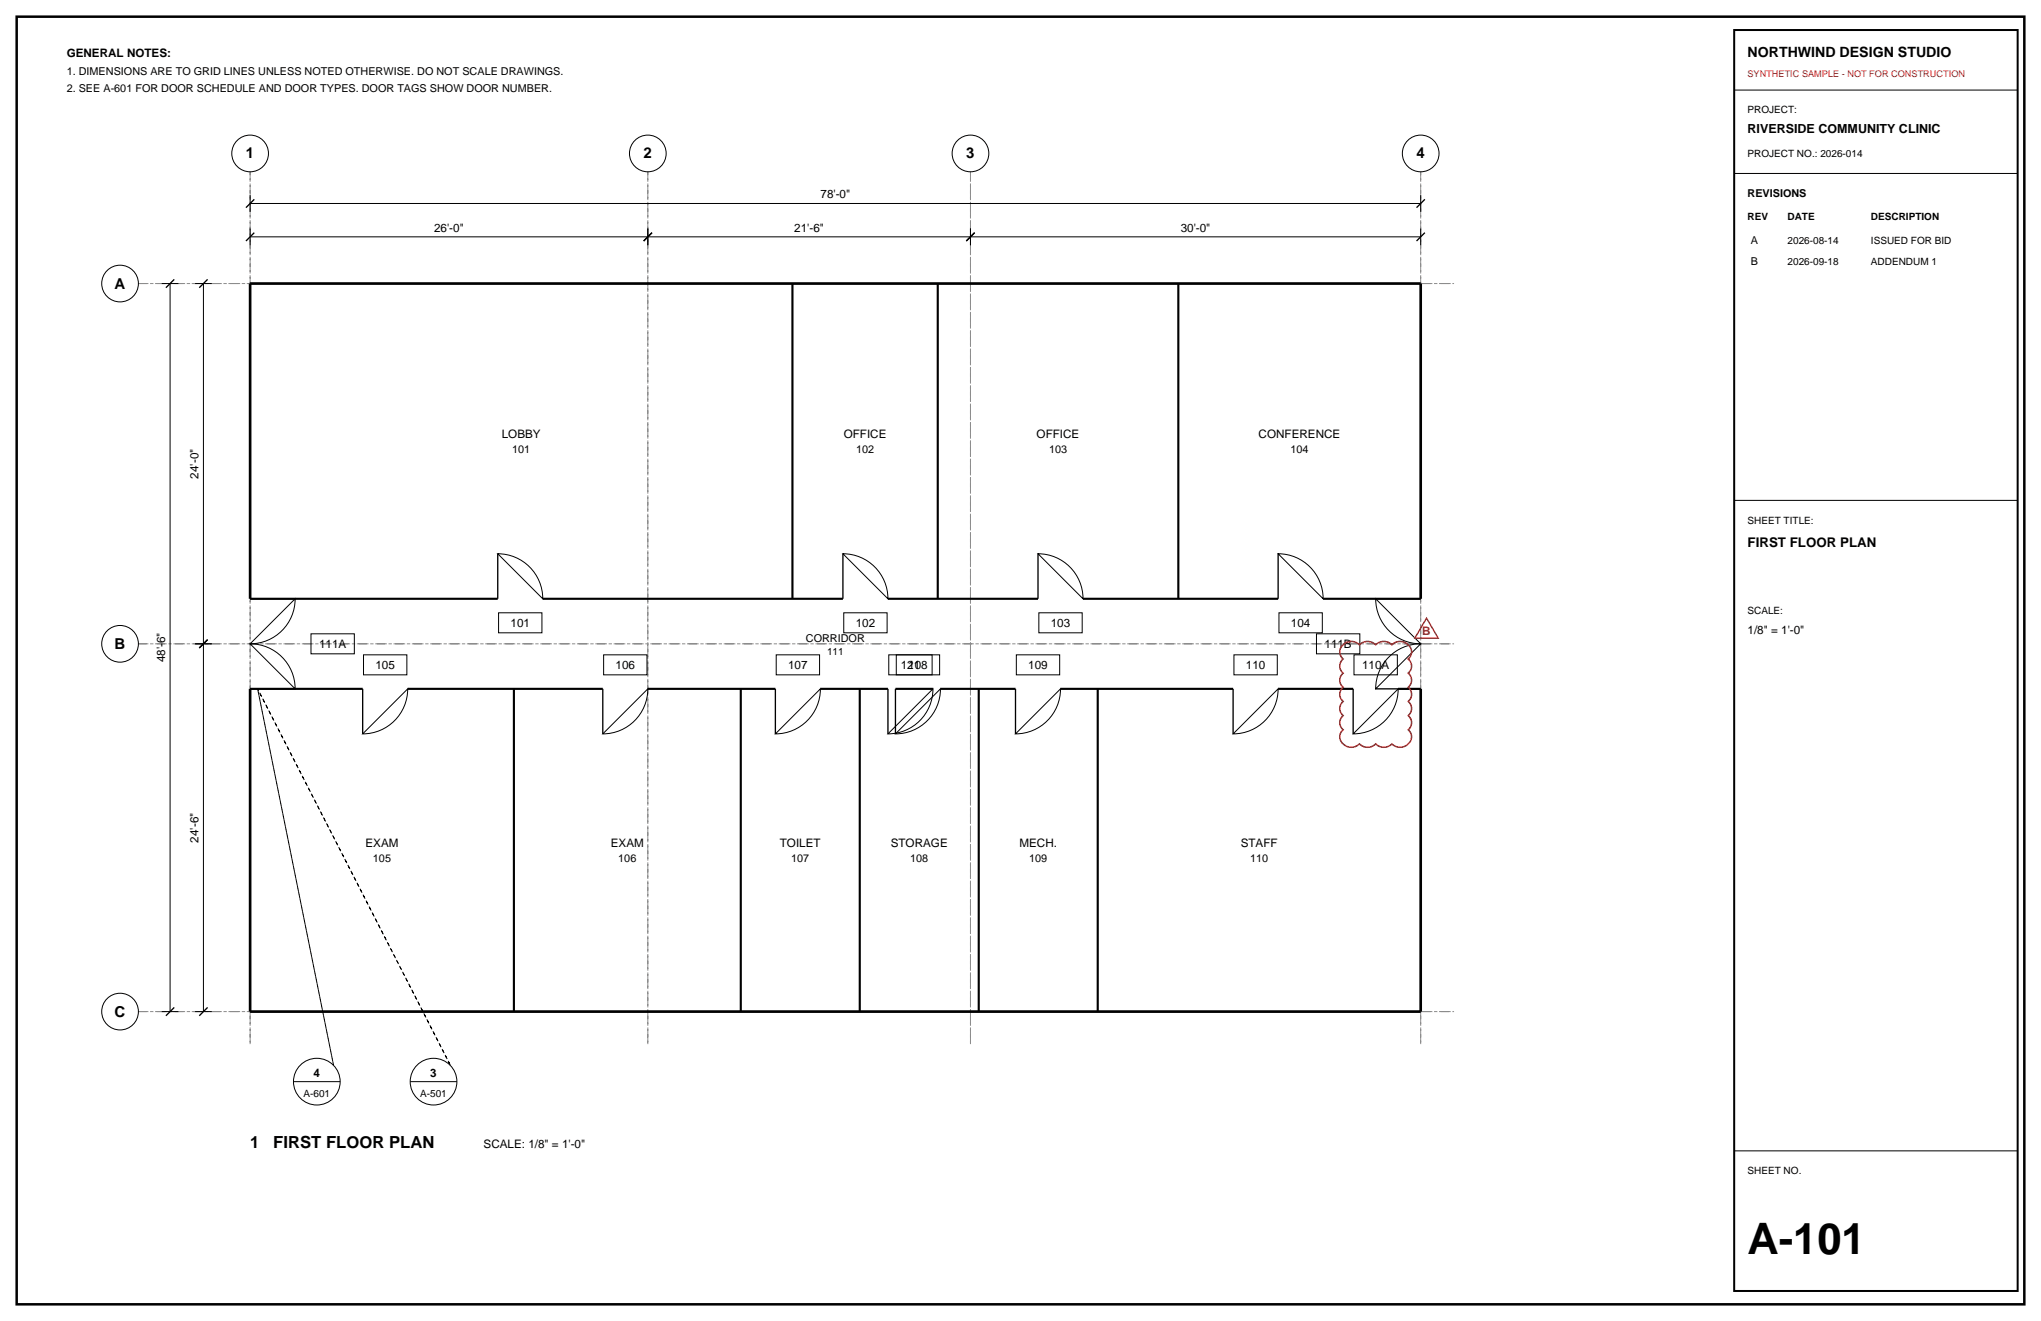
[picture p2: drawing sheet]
<svg xmlns="http://www.w3.org/2000/svg" width="432mm" height="279mm" viewBox="0 0 432 279" stroke-linecap="round" stroke-linejoin="round" font-family="sans-serif">
<path d="M3.5 3.5h424.8v272.4h-424.8z" fill="none" stroke="#000" stroke-width=".53"/>
<path d="M52.9 36.3v184.7zM137.1 36.3v184.7zM205.3 36.3v184.7zM300.6 36.3v184.7zM29.3 60h278.3zM29.3 136.2h278.3zM29.3 214h278.3z" fill="none" stroke="#8c8c8c" stroke-width=".21" stroke-dasharray="2.1 .7 .4 .7" stroke-linecap="butt"/>
<g fill="none" stroke="#000" stroke-width=".21">
<path d="M366.9 19.1h60zM366.9 36.7h60zM34.2 60h3.5zM36 60v154zM41.3 60h3.5zM43 60v76.2zM52.9 50.1h84.2zM52.9 48.3v3.6zM52.9 43h247.7zM52.9 41.3v3.5zM137.1 48.3v3.6zM137.1 50.1h68.2z"/>
<path d="M205.3 48.3v3.6zM205.3 50.1h95.3zM300.6 48.3v3.6zM300.6 41.3v3.5zM105.3 117.1a9.5 9.5 0 0 1 9.5 9.5zM178.3 117.1a9.5 9.5 0 0 1 9.6 9.5zM219.6 117.1a9.5 9.5 0 0 1 9.5 9.5zM270.4 117.1a9.5 9.5 0 0 1 9.5 9.5zM366.9 105.8h60zM41.3 136.2h3.5zM43 136.2v77.8zM52.9 136.2a9.5 9.5 0 0 1 9.5 9.5z"/>
<path d="M62.4 126.6a9.5 9.5 0 0 1-9.5 9.6zM65.8 134.1h9.2v4.2h-9.2zM76.9 138.5h9.2v4.2h-9.2zM105.5 129.6h9.2v4.2h-9.2zM127.7 138.5h9.2v4.2h-9.2zM164.2 138.5h9.2v4.2h-9.2zM178.5 129.6h9.2v4.2h-9.2zM188 138.5h9.2v4.2h-9.2zM189.6 138.5h9.2v4.2h-9.2zM215 138.5h9.2v4.2h-9.2zM219.8 129.6h9.2v4.2h-9.2zM261.1 138.5h9.1v4.2h-9.1z"/>
<path d="M270.6 129.6h9.2v4.2h-9.2zM278.5 134.1h9.2v4.2h-9.2zM286.5 138.5h9.1v4.2h-9.1zM291 126.6l9.6 9.6a9.5 9.5 0 0 1-9.6-9.6zM293.4 139.4a9.5 9.5 0 0 1 7.2-3.2l-9.6 9.5a9.5 9.5 0 0 1 2.4-6.3zM86.3 145.7a9.5 9.5 0 0 1-9.6 9.5zM137.1 145.7a9.5 9.5 0 0 1-9.6 9.5zM173.6 145.7a9.5 9.5 0 0 1-9.6 9.5zM197.4 145.7a9.5 9.5 0 0 1-9.5 9.5zM199 145.7a9.5 9.5 0 0 1-9.6 9.5zM224.4 145.7a9.5 9.5 0 0 1-9.6 9.5zM270.4 145.7a9.5 9.5 0 0 1-9.5 9.5z"/>
<path d="M295.8 145.7a9.5 9.5 0 0 1-9.5 9.5zM34.2 214h3.5zM41.3 214h3.5zM62.1 228.8h9.9zM86.8 228.8h9.9zM366.9 243.4h60z"/>
<circle cx="52.9" cy="32.5" r="3.9"/>
<circle cx="137.1" cy="32.5" r="3.9"/>
<circle cx="205.3" cy="32.5" r="3.9"/>
<circle cx="300.6" cy="32.5" r="3.9"/>
<circle cx="25.4" cy="60" r="3.9"/>
<circle cx="25.4" cy="136.2" r="3.9"/>
<circle cx="25.4" cy="214" r="3.9"/>
<circle cx="67" cy="228.8" r="4.9"/>
<circle cx="91.7" cy="228.8" r="4.9"/>
</g>
<g fill="none" stroke="#000" stroke-width=".28">
<path d="M52 51l1.8-1.8zM52 43.9l1.8-1.7zM136.2 51l1.7-1.8zM204.4 51l1.8-1.8zM299.7 43.9l1.7-1.7zM301.4 49.2l-1.7 1.8zM35.1 60.9l1.8-1.8zM42.2 60.9l1.7-1.8zM105.3 117.1v9.5zM178.3 117.1v9.5zM219.6 117.1v9.5zM270.4 117.1v9.5z"/>
<path d="M42.2 137.1l1.7-1.8zM52.9 126.6h9.5zM291 126.6h9.6zM52.9 145.7h9.5zM76.7 145.7v9.5zM127.5 145.7v9.5zM164 145.7v9.5zM187.9 145.7v9.5zM189.4 145.7v9.5zM214.8 145.7v9.5zM260.9 145.7v9.5zM286.3 145.7v9.5z"/>
<path d="M291 145.7h9.6zM35.1 214.8l1.8-1.7zM42.2 214.8l1.7-1.7z"/>
</g>
<path d="M52.9 60h247.7zM52.9 60v66.6zM300.6 60v66.6zM52.9 145.7v68.3zM300.6 145.7v68.3zM52.9 214h247.7z" fill="none" stroke="#000" stroke-width=".56"/>
<g fill="none" stroke="#000" stroke-width=".45">
<path d="M167.7 60v66.6zM198.4 60v66.6zM249.3 60v66.6zM52.9 126.6h52.4zM114.8 126.6h63.5zM187.9 126.6h31.7zM229.1 126.6h41.3zM279.9 126.6h20.7zM52.9 145.7h23.8zM86.3 145.7h41.2zM108.7 145.7v68.3zM137.1 145.7h26.9z"/>
<path d="M156.7 145.7v68.3zM173.6 145.7h14.3zM181.9 145.7v68.3zM189.4 145.7h8zM199 145.7h15.8zM207.1 145.7v68.3zM224.4 145.7h36.5zM232.2 145.7v68.3zM270.4 145.7h15.9zM295.8 145.7h4.8z"/>
</g>
<path d="M54.5 145.7l16.1 79.5zM54.5 145.7l40.7 79.5z" fill="none" stroke="#000" stroke-width=".21" stroke-dasharray=".7 .7" stroke-linecap="butt"/>
<path d="M366.9 6.4h60v266.6h-60z" fill="none" stroke="#000" stroke-width=".42"/>
<path d="M284.2 136.4a2.41 2.41 0 0 1 3.4 0 2.41 2.41 0 0 1 3.4 0 2.41 2.41 0 0 1 3.5 0 2.39 2.39 0 0 1 2.8-.5 2.39 2.39 0 0 1 1.3 2.5l-.7 1a1.91 1.91 0 0 1 0 3 1.91 1.91 0 0 1 0 3 1.91 1.91 0 0 1 0 3 1.91 1.91 0 0 1 0 3 1.91 1.91 0 0 1 0 2.9 2.23 2.23 0 0 1 .3 2.9 2.23 2.23 0 0 1-2.8 .7l-.9-.6a2.41 2.41 0 0 1-3.5 0 2.41 2.41 0 0 1-3.4 0 2.39 2.39 0 0 1-2.8 .5 2.39 2.39 0 0 1-1.3-2.5l.7-1a1.91 1.91 0 0 1 0-2.9 1.91 1.91 0 0 1 0-3 1.91 1.91 0 0 1 0-3 1.91 1.91 0 0 1 0-3 1.91 1.91 0 0 1 0-3 1.91 1.91 0 0 1 0-3z" fill="none" stroke="#d90d0d" stroke-width=".32"/>
<path d="M301.8 130.7l2.5 4.3h-5z" fill="none" stroke="#d90d0d" stroke-width=".28"/>
<text font-size="9.2" x="369.7" y="265.3">A-101</text>
<g font-size="3.5">
<text x="52.9" y="242.9">1</text>
<text x="57.8" y="242.9">FIRST FLOOR PLAN</text>
</g>
<g font-size="3.2">
<text x="52" y="33.5">1</text>
<text x="136.2" y="33.5">2</text>
<text x="204.4" y="33.5">3</text>
<text x="299.7" y="33.5">4</text>
<text x="24.3" y="61">A</text>
<text x="24.3" y="137.2">B</text>
<text x="24.3" y="215">C</text>
</g>
<text font-size="3" x="369.7" y="12">NORTHWIND DESIGN STUDIO</text>
<text font-size="2.8" x="369.7" y="115.7">FIRST FLOOR PLAN</text>
<text font-size="2.6" x="369.7" y="28.2">RIVERSIDE COMMUNITY CLINIC</text>
<g font-size="2.5">
<text x="14.1" y="12">GENERAL NOTES:</text>
<text x="173.6" y="42">78'-0&quot;</text>
<text x="91.8" y="49">26'-0&quot;</text>
<text x="168" y="49">21'-6&quot;</text>
<text x="249.8" y="49">30'-0&quot;</text>
<text x="106.2" y="92.6">LOBBY</text>
<text x="178.5" y="92.6">OFFICE</text>
<text x="219.3" y="92.6">OFFICE</text>
<text x="266.3" y="92.6">CONFERENCE</text>
<text x="42" y="101.2" transform="rotate(-90 42 101.2)">24'-0&quot;</text>
<text x="67.5" y="137.1">111A</text>
<text x="108" y="132.6">101</text>
<text x="181" y="132.6">102</text>
<text x="222.3" y="132.6">103</text>
<text x="273.1" y="132.6">104</text>
<text x="280.2" y="137.1">111B</text>
<text x="369.7" y="134.1">1/8&quot; = 1'-0&quot;</text>
<text x="34.9" y="140.1" transform="rotate(-90 34.9 140.1)">48'-6&quot;</text>
<text x="79.4" y="141.5">105</text>
<text x="130.2" y="141.5">106</text>
<text x="166.7" y="141.5">107</text>
<text x="190.6" y="141.5">121</text>
<text x="192.1" y="141.5">108</text>
<text x="217.5" y="141.5">109</text>
<text x="263.6" y="141.5">110</text>
<text x="288.2" y="141.5">110A</text>
<text x="42" y="178.2" transform="rotate(-90 42 178.2)">24'-6&quot;</text>
<text x="77.3" y="179.1">EXAM</text>
<text x="129.2" y="179.1">EXAM</text>
<text x="165" y="179.1">TOILET</text>
<text x="188.4" y="179.1">STORAGE</text>
<text x="215.7" y="179.1">MECH.</text>
<text x="262.5" y="179.1">STAFF</text>
<text x="66.3" y="227.7">4</text>
<text x="91" y="227.7">3</text>
<text x="102.3" y="242.9">SCALE: 1/8&quot; = 1'-0&quot;</text>
</g>
<text font-size="2.5" fill="#d90d0d" x="300.9" y="134.3">B</text>
<g font-size="2.3">
<text x="14.1" y="15.9">1. DIMENSIONS ARE TO GRID LINES UNLESS NOTED OTHERWISE. DO NOT SCALE DRAWINGS.</text>
<text x="14.1" y="19.4">2. SEE A-601 FOR DOOR SCHEDULE AND DOOR TYPES. DOOR TAGS SHOW DOOR NUMBER.</text>
<text x="369.7" y="41.6">REVISIONS</text>
<text x="370.4" y="51.5">A</text>
<text x="370.4" y="56.1">B</text>
<text x="108.4" y="95.8">101</text>
<text x="181.1" y="95.8">102</text>
<text x="221.9" y="95.8">103</text>
<text x="273" y="95.8">104</text>
<text x="170.5" y="135.8">CORRIDOR</text>
<text x="78.9" y="182.3">105</text>
<text x="130.8" y="182.3">106</text>
<text x="167.4" y="182.3">107</text>
<text x="192.6" y="182.3">108</text>
<text x="217.7" y="182.3">109</text>
<text x="264.5" y="182.3">110</text>
</g>
<g font-size="2.1">
<text x="369.7" y="24">PROJECT:</text>
<text x="369.7" y="33.2">PROJECT NO.: 2026-014</text>
<text x="369.7" y="46.6">REV</text>
<text x="378.2" y="46.6">DATE</text>
<text x="395.8" y="46.6">DESCRIPTION</text>
<text x="378.2" y="51.5">2026-08-14</text>
<text x="395.8" y="51.5">ISSUED FOR BID</text>
<text x="378.2" y="56.1">2026-09-18</text>
<text x="395.8" y="56.1">ADDENDUM 1</text>
<text x="369.7" y="110.8">SHEET TITLE:</text>
<text x="369.7" y="129.8">SCALE:</text>
<text x="175" y="138.6">111</text>
<text x="64.2" y="232">A-601</text>
<text x="88.9" y="232">A-501</text>
<text x="369.7" y="248.4">SHEET NO.</text>
</g>
<text font-size="1.9" fill="#d90d0d" x="369.7" y="16.2">SYNTHETIC SAMPLE - NOT FOR CONSTRUCTION</text>
</svg>
